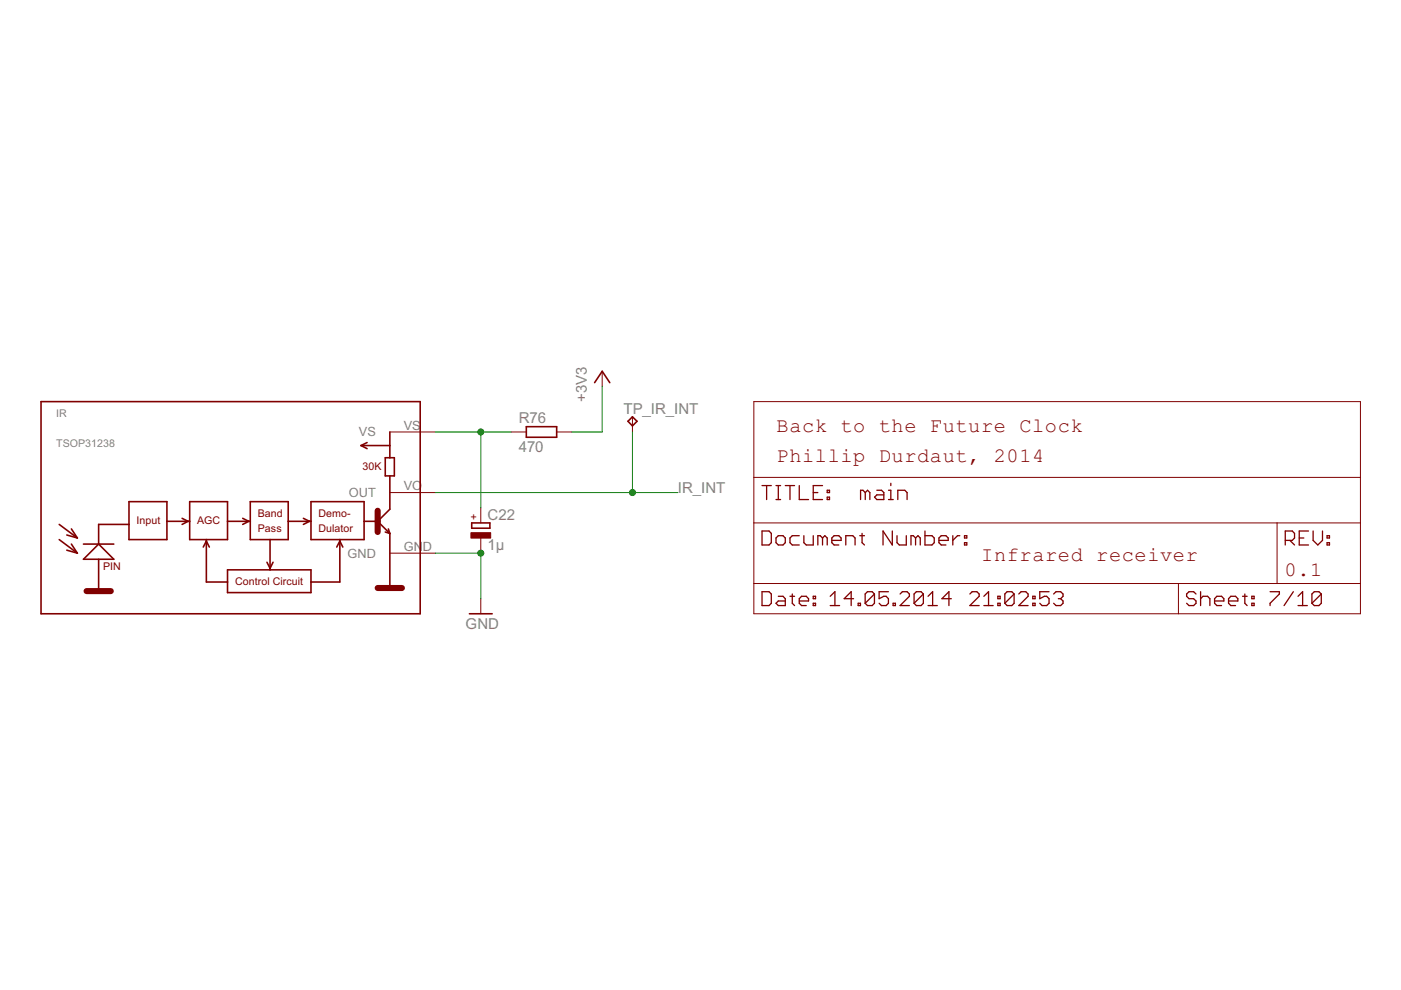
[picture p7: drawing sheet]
<svg xmlns="http://www.w3.org/2000/svg" width="297mm" height="210mm" viewBox="0 0 297 210" stroke-linecap="round" stroke-linejoin="round" font-family="sans-serif">
<g fill="none" stroke="#800000" stroke-width=".21">
<path d="M127.7 78.7v3.2M82.7 91.6h9.6M108.4 91.6h3.2M118 91.6h3.2M134.1 88.4v3.2M159.8 85.2h128.6v44.9h-128.6zM82.7 104.4h9.6M82.7 117.3h9.6M101.9 107.7v3.2M101.9 114.1v3.2M159.8 110.9h128.6M159.8 101.2h128.6"/>
<path d="M270.8 110.9v12.8M101.9 126.9v3.2M159.8 123.7h128.6M249.9 123.7v6.4"/>
</g>
<g fill="none" stroke="#800000" stroke-width=".28">
<path d="M161.6 112.6h1.4l.5 .5v2l-.5 .4h-1.4zM161.6 103h1.9M162.5 103v2.9M164.5 114.1l.5-.5h1l.5 .5v1l-.5 .4h-1l-.5-.4zM164.5 103h1M164.5 105.9h1M165 103v2.9M166.5 103h2M167.5 103v2.9M169.5 103v2.9h1.9M169.5 113.6h-1.5l-.5 .5v1l.5 .4h1.5M170.4 113.6v1.5l.5 .4h1.5v-1.9"/>
<path d="M172.4 104.4h1M174.4 103h-2v2.9h2M174.4 114.1l-.5-.5h-.5v1.9M174.4 114.1l.5-.5 .5 .5v1.4M174.4 114.1v1.4M175.4 105.4h.5v.5h-.5zM175.4 103.9h.5v.5h-.5zM176.4 114.6h1.9v-.5l-.5-.5h-1l-.4 .5v1l.4 .4h1M179.3 115.5v-1.9h1.5l.5 .5v1.4M182.3 113.6h1M182.8 113.1v2l.5 .4M183.5 104.4l-.5-.5h-.5v2"/>
<path d="M183.5 104.4v1.5M183.5 104.4l.4-.5 .5 .5v1.5M185.9 103.9h1l.5 .5v1.5h-1.5l-.5-.5 .5-.5h1.5M188.4 105.9h1M188.4 103.9h.5v2M188.9 102.5v.5M189.2 112.6v2.9l-2-2.9v2.9M190.2 113.6v1.5l.5 .4h1.5v-1.9M190.4 105.9v-2h1.4l.5 .5v1.5M194.1 114.1l-.5-.5h-.5v1.9M194.1 114.1v1.4M194.1 114.1l.5-.5 .5 .5v1.4"/>
<path d="M196.1 112.6v2.9h1.5l.5-.4v-1l-.5-.5h-1.5M199.1 114.6h1.9v-.5l-.4-.5h-1l-.5 .5v1l.5 .4h1M202 113.6v1.9M203.5 113.6h-.5l-1 1M204.5 115.1h.5v.4h-.5zM204.5 113.6h.5v.5h-.5zM272.5 114.6h1.5l.5-.5v-1l-.5-.5h-1.5v2.9M273.5 114.6l1 .9M275.5 114.1h.9M277.4 112.6h-1.9v2.9h1.9M278.4 112.6v2l1 .9 1-.9v-2M281.4 115.1h.5v.4h-.5z"/>
<path d="M281.4 113.6h.5v.5h-.5zM161.6 125.5h1.4l.5 .4v2l-.5 .5h-1.4zM165 126.4h1l.5 .5v1.5h-1.5l-.5-.5 .5-.5h1.5M167.5 126.4h1M168 125.9v2l.5 .5M169.5 127.4h1.9v-.5l-.5-.5h-1l-.4 .5v1l.4 .5h1M172.4 127.9h.5v.5h-.5zM172.4 126.4h.5v.5h-.5zM176 128.4h2M176 126.4l1-.9v2.9M181 126.9h-2l1.5-1.4v2.9M181.9 127.9h.5v.5h-.5z"/>
<path d="M185.4 125.9v2l-.5 .5h-1l-.5-.5M185.4 125.9l-.5-.4h-1l-.5 .4v2M185.4 125.9l-2 2M188.4 125.5h-2v1.4l1-.5h.5l.5 .5v1l-.5 .5h-1l-.5-.5M189.4 127.9h.4v.5h-.4zM190.8 125.9l.5-.4h1l.5 .4v.5l-2 2h2M195.8 125.9v2l-.5 .5h-1l-.5-.5M195.8 125.9l-.5-.4h-1l-.5 .4v2M195.8 125.9l-2 2M196.8 128.4h1.9M196.8 126.4l.9-.9v2.9M201.7 126.9h-2l1.5-1.4v2.9"/>
<path d="M205.6 125.9l.5-.4h1l.5 .4v.5l-2 2h2M208.6 128.4h2M208.6 126.4l1-.9v2.9M211.6 127.9h.4v.5h-.4zM211.6 126.4h.4v.5h-.4zM215 125.9v2l-.5 .5h-1l-.5-.5M215 125.9l-.5-.4h-1l-.5 .4v2M215 125.9l-2 2M216 125.9l.5-.4h1l.5 .4v.5l-2 2h2M219 127.9h.5v.5h-.5zM219 126.4h.5v.5h-.5zM222.4 125.5h-1.9v1.4l.9-.5h.5l.5 .5v1l-.5 .5h-1l-.4-.5"/>
<path d="M223.4 125.9l.5-.4h1l.5 .4v.5l-.5 .5M224.4 126.9h.5M224.9 126.9l.5 .5v.5l-.5 .5h-1l-.5-.5M253.6 125.9l-.5-.4h-1l-.5 .4v.5l.5 .5h1l.5 .5v.5l-.5 .5h-1l-.5-.5M254.6 126.9l.5-.5h.9l.5 .5v1.5M254.6 125.5v2.9M257.5 127.4h2v-.5l-.5-.5h-1l-.5 .5v1l.5 .5h1M260.5 127.4h1.9v-.5l-.4-.5h-1l-.5 .5v1l.5 .5h1M263.4 126.4h1M263.9 125.9v2l.5 .5M265.4 127.9h.5v.5h-.5zM265.4 126.4h.5v.5h-.5z"/>
<path d="M269.3 125.5h2v.4l-2 2v.5M274.2 125.5l-2 2.9M275.2 128.4h2M275.2 126.4l1-.9v2.9M280.1 125.9v2l-.5 .5h-.9l-.5-.5M280.1 125.9l-.5-.4h-.9l-.5 .4v2M280.1 125.9l-1.9 2"/>
</g>
<g fill="none" stroke="#800000" stroke-width=".34">
<path d="M8.7 85.2h80.4v44.9h-80.4zM76.5 94.5l1.3 .6M76.5 94.5h6.2M77.8 93.8l-1.3 .7M81.7 97h1.9v3.9h-1.9zM82.7 91.6v5.4M111.6 90.5h6.4v2.2h-6.4zM126.1 81.1l1.6-2.4 1.6 2.4M133.1 89.3l1-.9 1 .9-1 1zM12.6 111.2l3.8 2.9M12.6 114.4l3.8 2.9M14.2 113.4l2.2 .7"/>
<path d="M14.2 116.6l2.2 .7M15.1 112.1l1.3 2M15.1 115.4l1.3 1.9M17.7 118.6l3.2-3.2 3.2 3.2zM17.7 115.4h6.4M20.9 118.6v6.4M27.3 111.2h-6.4v4.2M27.3 106.4h8.1v8h-8.1zM35.4 110.5h4.8M38.6 109.9l1.3 .6-1.3 .7M40.2 106.4h8v8h-8zM43.1 116l.7-1.3 .6 1.3"/>
<path d="M43.8 114.4v9h4.4M48.2 110.5h4.9M51.5 109.9l1.2 .6-1.2 .7M53.1 106.4h8v8h-8zM56.6 119.2l.7 1.3 .6-1.3M57.3 114.4v6.4M61.1 110.5h4.8M64.3 109.9l1.3 .6-1.3 .7M65.9 106.4h11.3v8h-11.3zM71.4 116l.7-1.3 .6 1.3M72.1 114.4v9h-6.2M77.2 110.5h2.9"/>
<path d="M80.1 110.5l2.6 2.6M81.7 112.8l1 .3M82.3 112.1l.4 1M82.7 100.9v7.1l-2.6 2.5M82.7 113.1v11.6M100 110.9h3.9v1.1h-3.9zM48.2 120.8h17.7v4.8h-17.7zM99.5 130.1h4.9"/>
</g>
<path d="M80.1 108.3v4.5M18.4 125.3h5.1M80.1 124.7h5.1" fill="none" stroke="#800000" stroke-width="1.3"/>
<path d="M99.8 112.9h4.2v1.2h-4.2z" fill="#800000" stroke="#800000" stroke-width=".21"/>
<path d="M92.3 91.6h16.1M101.9 91.6v16.1M127.7 81.9v9.7h-6.5M134.1 91.6v12.8M92.3 117.3h9.6v9.6M92.3 104.4h51.4" fill="none" stroke="#008000" stroke-width=".21"/>
<g fill="#008000" stroke="#008000" stroke-width=".21">
<circle cx="101.9" cy="117.3" r=".64"/>
<circle cx="101.9" cy="91.6" r=".64"/>
<circle cx="134.1" cy="104.4" r=".64"/>
</g>
<g font-size="4.9" fill="#800000">
<text x="164.6" y="91.6">Back to the Future Clock</text>
<text x="164.6" y="98">Phillip Durdaut, 2014</text>
<text x="208.1" y="118.9">Infrared receiver</text>
<text x="272.4" y="122.1">0.1</text>
</g>
<g font-size="3.6" fill="#808080">
<text x="110" y="89.7">R76</text>
<text x="124.5" y="85.2" transform="rotate(-90 124.5 85.2)">+3V3</text>
<text x="132.2" y="87.7">TP_IR_INT</text>
<text x="110" y="95.8">470</text>
<text x="143.7" y="104.4">IR_INT</text>
<text x="103.4" y="110.3">C22</text>
<text x="103.4" y="116.7">1µ</text>
<text x="98.7" y="133.4">GND</text>
</g>
<g font-size="3" fill="#808080">
<text x="76.1" y="92.5">VS</text>
<text x="85.6" y="91.1">VS</text>
<text x="74" y="105.4">OUT</text>
<text x="85.6" y="104">VO</text>
<text x="73.7" y="118.3">GND</text>
<text x="85.6" y="116.8">GN</text>
<text x="89.7" y="116.8">D</text>
</g>
<g font-size="2.5" fill="#808080">
<text x="11.9" y="88.4">IR</text>
<text x="11.9" y="94.8">TSOP31238</text>
</g>
<g font-size="2.5" fill="#800000">
<text x="76.9" y="99.6">30K</text>
<text x="29" y="111.2">Input</text>
<text x="41.8" y="111.2">AGC</text>
<text x="54.7" y="109.6">Band</text>
<text x="54.7" y="112.8">Pass</text>
<text x="67.5" y="109.6">Demo-</text>
<text x="67.5" y="112.8">Dulator</text>
<text x="101.2" y="110.3" transform="rotate(-90 101.2 110.3)">+</text>
<text x="21.9" y="120.8">PIN</text>
<text x="49.9" y="124">Control Circuit</text>
</g>
</svg>
